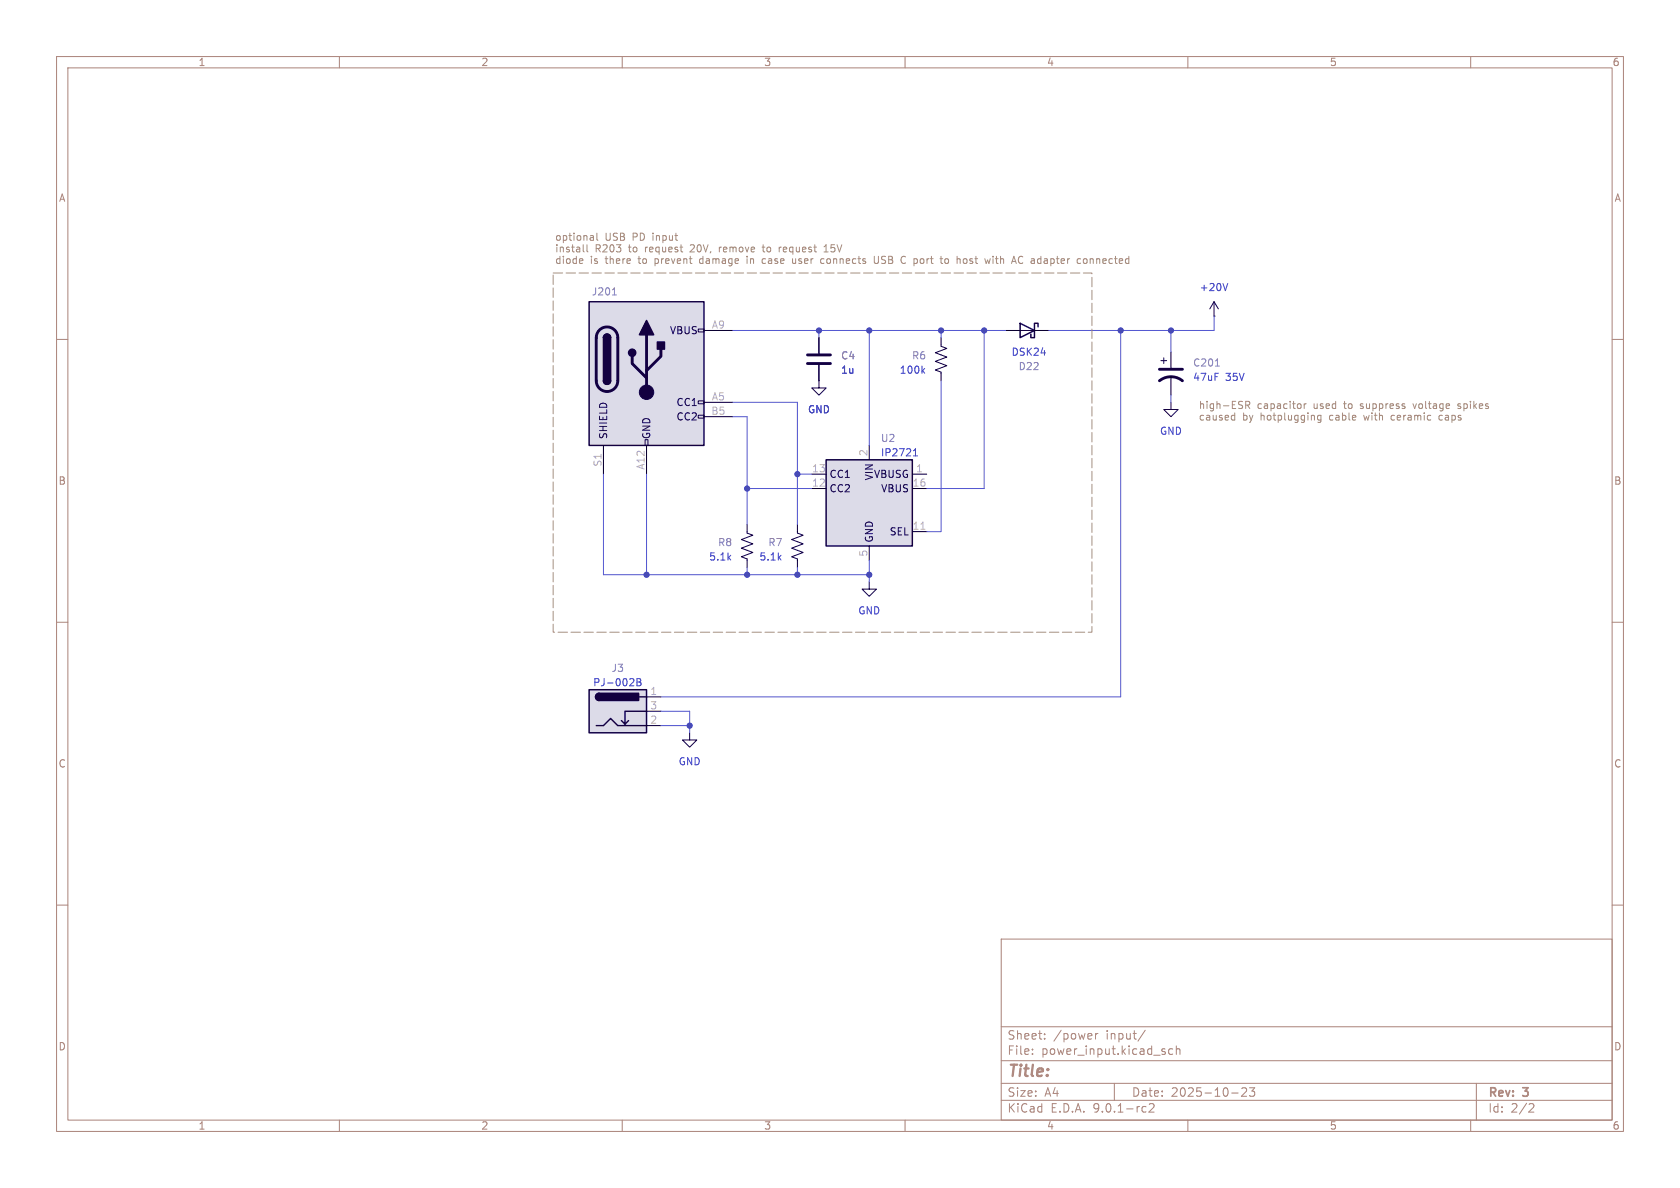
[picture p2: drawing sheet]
<svg xmlns="http://www.w3.org/2000/svg" width="297mm" height="210mm" viewBox="0 0 297 210" stroke-linecap="round" stroke-linejoin="round" font-family="sans-serif">
<g fill="none" stroke="#aa837a" stroke-width=".18">
<path d="M10 10h277v190h-277zM12 12h273v186h-273zM60 10v2M110 10v2M160 10v2M210 10v2M260 10v2M10 60h2M285 60h2M10 110h2M285 110h2M10 160h2"/>
<path d="M177 166h108v32h-108zM285 160h2M60 198v2M110 198v2M160 198v2M177 194.5h108M177 191.5h108M177 187.5h108M177 181.5h108M182.5 186.3v.1M182.5 185.5v.1M184.7 183.6v.1"/>
<path d="M184.7 182.8v.1M193.7 182.7v1M194.1 182.7l-.3 .1-.1 .2M197 191.5v3M202.2 195.6l.4 .1M202.5 182.1l-1.3 2M202.6 196.5l-.4 .1M203.2 195.2l.5-.1 .3 .1v.3l-.9 1.1h.9M205.8 185.9l.2 .2-.2 .3M205.8 185.4l.2 .1M207.3 185.5l-.4-.1-.3 .3v.4l.1 .2h.6M208 185.5l.2-.1 .3 .1 .1 .9"/>
<path d="M208 184.9v1.5M210 198v2M217.7 193.2h1.2M219.5 192.4l.6-.1 .2 .1 .1 .3-.9 1.1h.9M220.9 192.3h.9l-.5 .6 .4 .1v.7l-.2 .1h-.4l-.2-.1M260 198v2M261 191.5v6.5M270.5 195.1l.5 .1 .2 .3-1 1.1h1"/>
</g>
<path d="M205 67.3a3.3 3.3 0 0 1 4 0M205 65.3h4" fill="none" stroke="#130040" stroke-width=".51"/>
<path d="M214.6 53.3l-.7 1.3M214.6 53.3l.8 1.3M214.6 53.3v2.6M166.4 61v.2l1 .4-2 .8 2 .7-2 .8 2 .7-2 .8 1 .4v.2M205.2 63.8h1M205.7 63.2v1.1M207 71.1v1.3h1.3l-1.3 1.3-1.3-1.3h1.3M121.9 129.5v1.3h1.3l-1.3 1.3-1.3-1.3h1.3" fill="none" stroke="#130040" stroke-width=".18"/>
<path d="M166.4 59.7v1.3M214.6 55.9h.1M166.4 66v1.3M207 62.2v2.8M207 66.5v3.4" fill="none" stroke="#010022" stroke-width=".18"/>
<path d="M214.9 64.7h.7" fill="none" stroke="#8d7cb6" stroke-width=".18"/>
<path d="M217 50.1l-.4 1.3M163.1 65.5l.4 .5M163.5 65.1l-.5 .5" fill="none" stroke="#353dd0" stroke-width=".18"/>
<path d="M104.1 121.9h10.2v7.6h-10.2z" fill="#dcdbe8"/>
<path d="M180.3 57.2l2.6 1.2-2.6 1.3zM183.5 57.8v-.6h-.6v2.5h-.7v-.6M104.1 121.9h10.2v7.6h-10.2zM105.4 128.3h1.3l1.2-1.3 1.3 1.3h5.1M105.9 122.6a.64 .64 0 0 0-.6 .6 .64 .64 0 0 0 .6 .6M111.1 127.4l-.6 .6M113 123.2h1.3M114.3 125.7h-3.8v2.3l-.6-.6" fill="none" stroke="#130040" stroke-width=".25"/>
<g fill="#130040" stroke="#130040" stroke-width=".25">
<path d="M105.5 122.7l.4-.1v1.2a.63 .63 0 0 1-.6-.4 .63 .63 0 0 1 .2-.7z"/>
<path d="M105.9 122.6h7v1.2h-7z"/>
</g>
<path d="M177.8 58.4h2.5M182.9 58.4h2.5M132.1 92.7v1.3M132.1 99.1v1.2M141 92.7v1.3M141 99.1v1.2M114.3 123.2h2.5M114.3 125.7h2.5M114.3 128.3h2.5" fill="none" stroke="#010022" stroke-width=".18"/>
<path d="M112.6 120h.4l.3 .2-.3 .4 .3 .1v.3l-.2 .2h-.5zM112.6 120.6h.4" fill="none" stroke="#353dd0" stroke-width=".18"/>
<path d="M180.3 58.4h2.6M132.1 94v.2l1 .4-2 .8 2 .7-2 .8 2 .8-2 .7 1 .4v.3M141 94v.2l1 .4-2 .8 2 .7-2 .8 2 .8-2 .7 1 .4v.3" fill="none" stroke="#130040" stroke-width=".18"/>
<path d="M104.1 53.3h20.4v25.4h-20.4z" fill="#dcdbe8"/>
<path d="M123.4 58.2h1.1v.5h-1.1zM114 77.7h.6v1h-.6zM123.4 70.9h1.1v.5h-1.1zM123.4 73.4h1.1v.5h-1.1z" fill="none" stroke="#130040" stroke-width=".18"/>
<path d="M104.1 53.3h20.4v25.4h-20.4zM106.7 59.7a.64 .64 0 0 1 .6-.6 .64 .64 0 0 1 .6 .6M106.7 67.3a.64 .64 0 0 0 .6 .6 .64 .64 0 0 0 .6-.6" fill="none" stroke="#130040" stroke-width=".25"/>
<path d="M106 58.4a1.9 1.9 0 0 1 2-.5 1.9 1.9 0 0 1 1.2 1.8v7.6a1.91 1.91 0 0 1-1.9 1.9 1.91 1.91 0 0 1-1.9-1.9v-7.8l.2-.6zM114.3 59.2v10.1M111.8 63v1.3l2.5 2.5M116.8 61.7v1.3l-2.5 2.5" fill="none" stroke="#130040" stroke-width=".51"/>
<g fill="#130040" stroke="#130040" stroke-width=".25">
<path d="M106.7 59.7h1.2v7.6h-1.2z"/>
<path d="M106.9 59.2a.64 .64 0 0 1 .7-.1 .64 .64 0 0 1 .3 .6h-1.2z"/>
<path d="M106.7 67.3h1.2a.64 .64 0 0 1-.6 .6 .64 .64 0 0 1-.6-.6z"/>
<path d="M114.3 56.6l1.3 2.6h-2.6z"/>
<path d="M116.2 60.5h1.3v1.2h-1.3z"/>
<circle cx="111.8" cy="62.4" r=".63"/>
</g>
<circle cx="114.3" cy="69.3" r="1.27" fill="#130040" stroke="#130040" stroke-width=".18"/>
<path d="M124.5 58.4h5M106.7 78.7v5.1M114.3 78.7v5.1M124.5 71.1h5M124.5 73.7h5" fill="none" stroke="#010022" stroke-width=".18"/>
<path d="M108.3 52.1h.7" fill="none" stroke="#8d7cb6" stroke-width=".18"/>
<path d="M146 81.3h15.3v15.2h-15.3z" fill="#dcdbe8"/>
<path d="M146 81.3h15.3v15.2h-15.3z" fill="none" stroke="#130040" stroke-width=".25"/>
<path d="M144.8 59.7v2.8M144.8 64.5v2.8M153.7 78.7v2.6M143.5 83.8h2.5M143.5 86.4h2.5M153.7 96.5v2.6M161.3 83.8h2.5M161.3 86.4h2.5M161.3 94h2.5" fill="none" stroke="#010022" stroke-width=".18"/>
<path d="M162.8 93.6h.7" fill="none" stroke="#b4afbe" stroke-width=".18"/>
<path d="M161.5 79.7l.3-.4v1.3M161.5 80.6h.7" fill="none" stroke="#353dd0" stroke-width=".18"/>
<path d="M144.8 67.3v1.3h1.2l-1.2 1.3-1.3-1.3h1.3M153.7 102.9v1.2h1.2l-1.2 1.3-1.3-1.3h1.3" fill="none" stroke="#130040" stroke-width=".18"/>
<path d="M142.7 64.3h4.1M142.7 62.7h4.1" fill="none" stroke="#130040" stroke-width=".51"/>
<g fill="none" stroke="#5256d0" stroke-width=".18">
<path d="M129.5 58.4h48.3M144.8 58.4v1.3M153.7 58.4v20.3M166.4 58.4v1.3M174 58.4v28h-10.2M198.1 58.4v64.8h-81.3M207 58.4v3.8M214.6 55.9v2.5h-29.2M129.5 71.1h11.5v21.6M129.5 73.7h2.6v19M166.4 67.3v26.7h-2.6M207 69.9v1.2"/>
<path d="M106.7 83.8v17.8h47M114.3 83.8v17.8M132.1 86.4h11.4M141 83.8h2.5M153.7 99.1v3.8M132.1 100.3v1.3M141 100.3v1.3M116.8 125.7h5.1v3.8M116.8 128.3h5.1"/>
</g>
<g fill="none" stroke="#a4907e" stroke-width=".18">
<path d="M102.9 45.7l.1 .3-.6 .2M103 46.5l-.1 .1M103.1 43.3v1.1l.2 .1M103.8 43.3v1.1l.1 .1M104.7 41.6l.2 .2v.7M104.9 42.4l-.4 .1M104.9 41.9l-.4 .1M105.5 41.2v1.1l.2 .2M123.8 45.8l-.1 .2 .1 .5M127.2 43.7v.8M127.4 43.7l-.2 .2M132.1 45.3v.1"/>
<path d="M132.1 45.7v.9M134.7 43.7h.5M134.7 46.3l.3 .3 .3-.1M134.9 43.3v1.1l.3 .1M135.3 45.8l-.3-.1-.3 .3M138.1 43.7l-.3 .2M140.1 45.7l.1 .8 .3 .1 .2-.1M140.7 45.7v.9M145.3 45.7l.4 .1M145.7 44.5h.7M145.7 43.6l.3-.3v1.2M145.7 46.5l-.4 .1"/>
<path d="M154.6 45.3v1l.2 .3 .4-.1 .1-.2v-1M167.1 45.8l.3-.1 .3 .3-.1 .5-.2 .1-.3-.1M170.5 45.7l.3 .1 .2 .2-.1 .5-.4 .1M175.6 45.3v.1M176 45.7h.5M176.2 45.3v1.1l.1 .2M180.5 45.3l.3 .1M180.8 46.5l-.3 .1M191.9 45.7l.3 .3v.3l-.3 .3M192.7 45.7v.9M193.2 45.8l-.3-.1-.2 .2M217.9 73.4l.4 .1"/>
<path d="M218.3 73v1.3M218.3 74.2l-.4 .1M220.2 71.6h.6l.1-.2v-.3l-.7-.2v1.3M220.5 71.6l.4 .6M230.6 71.4v.8M230.9 71.4l-.3 .2M233.5 73.5l-.3-.1-.3 .3 .1 .5h.5M233.5 73.4v1l-.2 .3-.3-.1M246.2 73.4l-.3 .3v.3l.3 .3M249.8 71.4l.3 .8M254.9 73.4l-.4 .1-.1 .2 .1 .4 .4 .2M257.7 72.2h.4"/>
<path d="M258.1 71.4l-.4 .2 .1 .1 .3 .1"/>
</g>
<path d="M97.8 48.3h95.2v63.5h-95.2z" fill="none" stroke="#a4907e" stroke-width=".18" stroke-dasharray="1.7 .6"/>
<g fill="#4026c4" stroke="#4026c4" stroke-width=".18">
<circle cx="153.7" cy="58.4" r=".46"/>
<circle cx="174" cy="58.4" r=".46"/>
<circle cx="166.4" cy="58.4" r=".46"/>
<circle cx="141" cy="83.8" r=".46"/>
<circle cx="198.1" cy="58.4" r=".46"/>
<circle cx="207" cy="58.4" r=".46"/>
<circle cx="132.1" cy="101.6" r=".46"/>
<circle cx="141" cy="101.6" r=".46"/>
<circle cx="114.3" cy="101.6" r=".46"/>
<circle cx="153.7" cy="101.6" r=".46"/>
<circle cx="132.1" cy="86.4" r=".46"/>
<circle cx="121.9" cy="128.3" r=".46"/>
<circle cx="144.8" cy="58.4" r=".46"/>
</g>
<text font-size="2.8" fill="#aa837a" x="178" y="190.9">Title:</text>
<g font-size="2.1" fill="#aa837a">
<text x="178" y="184">Sheet:</text>
<text x="186.2" y="184">/power</text>
<text x="195.6" y="184">input/</text>
<text x="178" y="186.7">File:</text>
<text x="184.1" y="186.7">power_input.kicad_sch</text>
<text x="178" y="196.9">KiCad</text>
<text x="178" y="194.1">Size:</text>
<text x="184.7" y="194.1">A4</text>
<text x="185.7" y="196.9">E.D.A.</text>
<text x="193.3" y="196.9">9.0.1-rc2</text>
<text x="200" y="194.1">Date:</text>
<text x="207" y="194.1">2025-10-23</text>
<text x="263" y="194.3">Rev:</text>
<text x="263" y="196.9">Id:</text>
<text x="267.1" y="196.9">2/2</text>
<text x="269.4" y="194.3">3</text>
</g>
<g font-size="1.8" fill="#aa837a">
<text x="35" y="11.9">1</text>
<text x="85" y="11.9">2</text>
<text x="135" y="11.9">3</text>
<text x="185" y="11.9">4</text>
<text x="235" y="11.9">5</text>
<text x="285" y="11.9">6</text>
<text x="10.3" y="35.9">A</text>
<text x="285.3" y="35.9">A</text>
<text x="10.3" y="85.9">B</text>
<text x="285.3" y="85.9">B</text>
<text x="10.3" y="135.9">C</text>
<text x="285.3" y="135.9">C</text>
<text x="10.3" y="185.9">D</text>
<text x="285.3" y="185.9">D</text>
<text x="35" y="199.9">1</text>
<text x="85" y="199.9">2</text>
<text x="135" y="199.9">3</text>
<text x="185" y="199.9">4</text>
<text x="235" y="199.9">5</text>
<text x="285" y="199.9">6</text>
</g>
<g font-size="1.8" fill="#a4907e">
<text x="98" y="42.7">optional</text>
<text x="98" y="44.7">install</text>
<text x="98" y="46.7">diode</text>
<text x="104.4" y="46.7">is</text>
<text x="105.2" y="44.7">R203</text>
<text x="107" y="42.7">USB</text>
<text x="107.2" y="46.7">there</text>
<text x="111.3" y="44.7">to</text>
<text x="111.9" y="42.7">PD</text>
<text x="113.2" y="46.7">to</text>
<text x="114.3" y="44.7">request</text>
<text x="115.6" y="42.7">input</text>
<text x="116.2" y="46.7">prevent</text>
<text x="122.5" y="44.7">20V,</text>
<text x="124.3" y="46.7">damage</text>
<text x="127.8" y="44.7">remove</text>
<text x="132.9" y="46.7">in</text>
<text x="135.7" y="44.7">to</text>
<text x="135.8" y="46.7">case</text>
<text x="138.8" y="44.7">request</text>
<text x="141.3" y="46.7">user</text>
<text x="146.6" y="46.7">connects</text>
<text x="147" y="44.7">15V</text>
<text x="156.2" y="46.7">USB</text>
<text x="161.2" y="46.7">C port</text>
<text x="168.6" y="46.7">to</text>
<text x="171.6" y="46.7">host</text>
<text x="176.9" y="46.7">with</text>
<text x="181.8" y="46.7">AC adapter</text>
<text x="193.7" y="46.7">connected</text>
<text x="211.8" y="72.4">high-ESR</text>
<text x="211.8" y="74.4">caused</text>
<text x="219.7" y="74.4">by</text>
<text x="222.3" y="72.4">capacitor</text>
<text x="222.9" y="74.4">hotplugging</text>
<text x="232.3" y="72.4">used</text>
<text x="235.3" y="74.4">cable</text>
<text x="237.9" y="72.4">to</text>
<text x="241" y="72.4">suppress</text>
<text x="241.6" y="74.4">with</text>
<text x="246.6" y="74.4">ceramic</text>
<text x="250.5" y="72.4">voltage</text>
<text x="255.3" y="74.4">caps</text>
<text x="258.6" y="72.4">spikes</text>
</g>
<g font-size="1.8" fill="#8d7cb6">
<text x="104.5" y="52.4">J201</text>
<text x="148.6" y="63.7">C4</text>
<text x="161.1" y="63.7">R6</text>
<text x="180" y="65.6">D22</text>
<text x="210.8" y="65">C201</text>
<text x="155.6" y="78.3">U2</text>
<text x="126.8" y="96.7">R8</text>
<text x="135.7" y="96.7">R7</text>
<text x="108" y="119">J3</text>
</g>
<g font-size="1.8" fill="#353dd0">
<text x="212" y="51.7">+20V</text>
<text x="178.7" y="63.1">DSK24</text>
<text x="148.6" y="66.3">1u</text>
<text x="159" y="66.3">100k</text>
<text x="210.8" y="67.5">47uF</text>
<text x="216.7" y="67.5">35V</text>
<text x="142.7" y="73.3">GND</text>
<text x="205" y="77.1">GND</text>
<text x="155.6" y="80.9">IP2721</text>
<text x="125.3" y="99.3">5.1k</text>
<text x="134.2" y="99.3">5.1k</text>
<text x="151.6" y="108.8">GND</text>
<text x="104.8" y="121.5">PJ-002B</text>
<text x="119.9" y="135.5">GND</text>
</g>
<g font-size="1.8" fill="#15005e">
<text x="118.3" y="59.3">VBUS</text>
<text x="119.5" y="72">CC1</text>
<text x="107.5" y="77.7" transform="rotate(-90 107.5 77.7)">SHIELD</text>
<text x="115.2" y="77.7" transform="rotate(-90 115.2 77.7)">GND</text>
<text x="119.5" y="74.5">CC2</text>
<text x="146.6" y="84.7">CC1</text>
<text x="146.6" y="87.2">CC2</text>
<text x="154.4" y="84.7">VBUSG</text>
<text x="154.5" y="85" transform="rotate(-90 154.5 85)">VIN</text>
<text x="155.7" y="87.2">VBUS</text>
<text x="157.2" y="94.8">SEL</text>
<text x="154.5" y="96" transform="rotate(-90 154.5 96)">GND</text>
</g>
<g font-size="1.8" fill="#b4afbe">
<text x="125.7" y="58.2">A9</text>
<text x="125.7" y="70.9">A5</text>
<text x="125.7" y="73.4">B5</text>
<text x="106.4" y="82.6" transform="rotate(-90 106.4 82.6)">S1</text>
<text x="114" y="83.1" transform="rotate(-90 114 83.1)">A12</text>
<text x="143.5" y="83.6">13</text>
<text x="153.4" y="80.7" transform="rotate(-90 153.4 80.7)">2</text>
<text x="161.9" y="83.6">1</text>
<text x="143.5" y="86.1">12</text>
<text x="161.2" y="86.1">16</text>
<text x="161.2" y="93.7">11</text>
<text x="153.4" y="98.5" transform="rotate(-90 153.4 98.5)">5</text>
<text x="114.9" y="122.9">1</text>
<text x="114.9" y="125.5">3</text>
<text x="114.9" y="128">2</text>
</g>
</svg>
